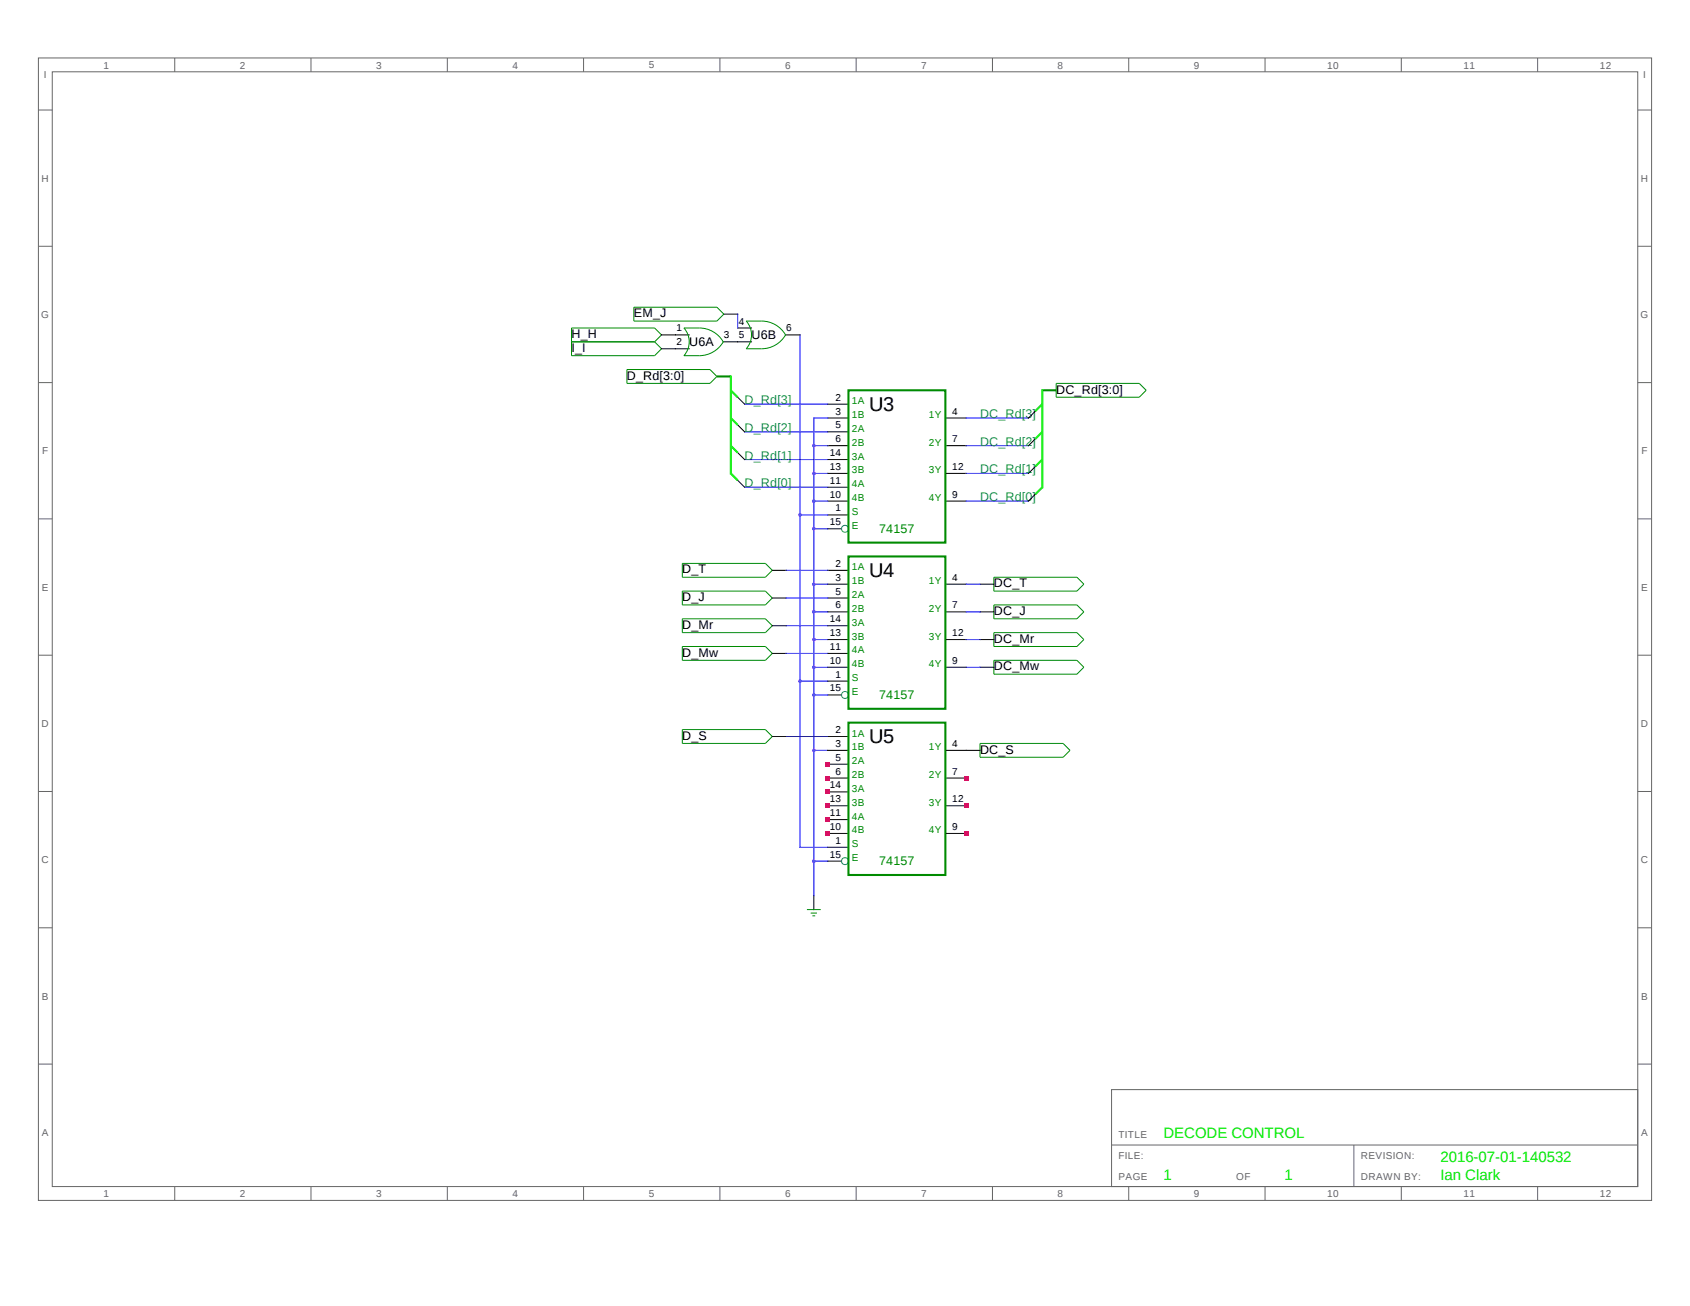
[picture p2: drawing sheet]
<svg xmlns="http://www.w3.org/2000/svg" width="279mm" height="216mm" viewBox="0 0 279 216" stroke-linecap="round" stroke-linejoin="round" font-family="sans-serif">
<g fill="none" stroke="#666" stroke-width=".17">
<path d="M6.3 9.6h266.7v188.8h-266.7zM6.3 18.2h2.3M8.6 11.9h262.2v184.3h-262.2zM28.9 9.6v2.3M51.4 9.6v2.3M74 9.6v2.3M96.5 9.6v2.3M119 9.6v2.3M141.5 9.6v2.3M164.1 9.6v2.3M186.6 9.6v2.3M209.1 9.6v2.3"/>
<path d="M231.7 9.6v2.3M254.2 9.6v2.3M270.8 18.2h2.2M6.3 40.7h2.3M270.8 40.7h2.2M6.3 63.3h2.3M270.8 63.3h2.2M6.3 85.8h2.3M270.8 85.8h2.2M6.3 108.3h2.3M270.8 108.3h2.2M6.3 130.8h2.3"/>
<path d="M270.8 130.8h2.2M6.3 153.4h2.3M270.8 153.4h2.2M6.3 175.9h2.3M270.8 175.9h2.2M28.9 196.2v2.2M51.4 196.2v2.2M74 196.2v2.2M96.5 196.2v2.2M119 196.2v2.2M141.5 196.2v2.2M164.1 196.2v2.2"/>
<path d="M183.8 180.1h87v16.1h-87zM183.8 189.3h87M186.6 196.2v2.2M209.1 196.2v2.2M223.8 189.3v6.9M231.7 196.2v2.2M254.2 196.2v2.2"/>
</g>
<g fill="none" stroke="#008b00" stroke-width=".17">
<path d="M94.5 54.2h13.7l1.2 1.2-1.2 1.1 1.2 1.2-1.2 1.1h-13.7zM94.5 56.5h13.7M104.8 50.8h13.7l1.2 1.1-1.2 1.2h-13.7zM113.1 54.2a7.4 7.4 0 0 1 5.1 .8l1 .9 .4 .6a4.6 4.6 0 0 1-4 2.3h-2.5a3.4 3.4 0 0 0 0-4.6zM123.4 53.1a7.4 7.4 0 0 1 5.1 .8l1 .9 .4 .6a4.6 4.6 0 0 1-4 2.3h-2.5a3.4 3.4 0 0 0 0-4.6zM103.6 61.1h13.8l1.1 1.1-1.1 1.2h-13.8zM174.6 63.4h13.7l1.2 1.1-1.2 1.2h-13.7zM112.8 93.1h13.7l1.2 1.2-1.2 1.1h-13.7zM112.8 97.7h13.7l1.2 1.2-1.2 1.1h-13.7zM164.3 95.4h13.7l1.2 1.2-1.2 1.1h-13.7zM112.8 102.3h13.7l1.2 1.1-1.2 1.2h-13.7zM112.8 106.9h13.7l1.2 1.1-1.2 1.2h-13.7z"/>
<path d="M164.3 100h13.7l1.2 1.2-1.2 1.1h-13.7zM164.3 104.6h13.7l1.2 1.1-1.2 1.2h-13.7zM164.3 109.2h13.7l1.2 1.1-1.2 1.2h-13.7zM112.8 120.6h13.7l1.2 1.2-1.2 1.1h-13.7zM162 122.9h13.8l1.1 1.1-1.1 1.2h-13.8zM133.4 150.4h2.3M134 150.9h1.1M134.3 151.4h.5"/>
</g>
<path d="M118.5 62.2h2.3M140.3 64.5h16v25.2h-16zM172.3 64.5h2.3M140.3 92h16v25.2h-16zM140.3 119.5h16v25.1h-16z" fill="none" stroke="#008b00" stroke-width=".34"/>
<g fill="none" stroke="#000" stroke-width=".17">
<path d="M109.4 55.4h4.5M109.4 57.7h4.5M119.6 56.5h4.6M119.7 51.9h2.3M122 54.2h2.2M129.9 55.4h2.4M122 79.4l1.1 1.1M122 74.8l1.1 1.2M122 70.2l1.1 1.2M122 65.7l1.1 1.1M136.8 66.8h3.5M136.8 69.1h3.5"/>
<path d="M136.8 71.4h3.5M136.8 73.7h3.5M136.8 76h3.5M136.8 78.3h3.5M156.3 69.1h3.4M156.3 73.7h3.4M156.3 78.3h3.4M171.2 77.1l-1.2 1.2M171.2 72.5l-1.2 1.2M171.2 68l-1.2 1.1M127.7 94.3h2.3M127.7 98.9h2.3"/>
<path d="M136.8 94.3h3.5M136.8 98.9h3.5M136.8 96.6h3.5M136.8 80.5h3.5M136.8 82.8h3.5M136.8 85.1h3.5M136.8 87.4h2.3M156.3 96.6h3.4M156.3 82.8h3.4M162 96.6h2.3M171.2 81.7l-1.2 1.1M127.7 103.4h2.3"/>
<path d="M127.7 108h2.3M136.8 103.4h3.5M136.8 108h3.5M136.8 101.2h3.5M136.8 105.7h3.5M136.8 110.3h3.5M136.8 112.6h3.5M136.8 114.9h2.3M156.3 101.2h3.4M156.3 105.7h3.4M156.3 110.3h3.4M162 101.2h2.3"/>
<path d="M162 105.7h2.3M162 110.3h2.3M127.7 121.8h2.3M136.8 121.8h3.5M136.8 124h3.5M136.8 126.3h3.5M136.8 128.6h3.5M136.8 130.9h3.5M136.8 133.2h3.5M136.8 135.5h3.5M136.8 137.8h3.5M156.3 124h5.7"/>
<path d="M156.3 128.6h3.4M156.3 133.2h3.4M156.3 137.8h3.4M134.5 148.1v2.3M136.8 140.1h3.5M136.8 142.4h2.3"/>
</g>
<g fill="none" stroke="#008b8b" stroke-width=".17">
<circle cx="139.7" cy="87.4" r=".58"/>
<circle cx="139.7" cy="114.9" r=".58"/>
<circle cx="139.7" cy="142.4" r=".58"/>
</g>
<g fill="none" stroke="#00f" stroke-width=".17">
<path d="M122 51.9v2.3M132.3 55.4v84.7h4.5M123.1 76h13.7M123.1 71.4h13.7M123.1 66.8h13.7M134.5 78.3h2.3M134.5 73.7h2.3M136.8 69.1h-2.3v79M159.7 78.3h10.3M159.7 73.7h10.3M159.7 69.1h10.3M123.1 80.5h13.7"/>
<path d="M130 98.9h6.8M130 94.3h6.8M132.3 85.1h4.5M134.5 87.4h2.3M134.5 96.6h2.3M134.5 82.8h2.3M159.7 96.6h2.3M159.7 82.8h10.3M130 108h6.8M130 103.4h6.8M132.3 112.6h4.5M134.5 114.9h2.3"/>
<path d="M134.5 110.3h2.3M134.5 105.7h2.3M134.5 101.2h2.3M159.7 110.3h2.3M159.7 105.7h2.3M159.7 101.2h2.3M130 121.8h6.8M134.5 124h2.3M134.5 142.4h2.3"/>
</g>
<path d="M120.8 62.2v16.1l1.2 1.1M120.8 73.7l1.2 1.1M120.8 69.1l1.2 1.1M120.8 64.5l1.2 1.2M172.3 64.5v16l-1.1 1.2M172.3 76l-1.1 1.1M172.3 71.4l-1.1 1.1M172.3 66.8l-1.1 1.2" fill="none" stroke="#0e0" stroke-width=".34"/>
<g fill="#a020f0">
<path d="M134.4 114.7h.3l.1 .2-.1 .2h-.3l-.1-.2z"/>
<path d="M134.4 87.2h.3l.1 .2-.1 .2h-.3l-.1-.2z"/>
<path d="M134.4 123.8h.3l.1 .2-.1 .3h-.3l-.1-.3z"/>
<path d="M134.4 110.1h.3l.1 .2-.1 .2h-.3l-.1-.2z"/>
<path d="M134.4 105.5h.3l.1 .2-.1 .2h-.3l-.1-.2z"/>
<path d="M134.4 100.9h.3l.1 .3-.1 .2h-.3l-.1-.2z"/>
<path d="M134.4 96.4h.3l.1 .2-.1 .2h-.3l-.1-.2z"/>
<path d="M134.4 82.6h.3l.1 .2-.1 .3h-.3l-.1-.3z"/>
<path d="M134.4 78h.3l.1 .3-.1 .2h-.3l-.1-.2z"/>
<path d="M134.4 73.5h.3l.1 .2-.1 .2h-.3l-.1-.2z"/>
<path d="M134.4 142.1h.3l.1 .3-.1 .2h-.3l-.1-.2z"/>
<path d="M132.1 84.9h.4v.2v.2h-.4l-.1-.2z"/>
<path d="M132.1 112.4h.4v.2v.2h-.4l-.1-.2z"/>
</g>
<g fill="#f00">
<path d="M136.5 126h.7v.7h-.7z"/>
<path d="M159.4 128.3h.7v.7h-.7z"/>
<path d="M136.5 128.3h.7v.7h-.7z"/>
<path d="M136.5 130.6h.7v.7h-.7z"/>
<path d="M159.4 132.9h.7v.6h-.7z"/>
<path d="M136.5 132.9h.7v.6h-.7z"/>
<path d="M136.5 135.1h.7v.7h-.7z"/>
<path d="M159.4 137.4h.7v.7h-.7z"/>
<path d="M136.5 137.4h.7v.7h-.7z"/>
</g>
<path d="M134.4 142.1h.3l.1 .3-.1 .2h-.3l-.1-.2z" fill="#a020f0"/>
<g font-size="3.3">
<text x="143.7" y="68">U3</text>
<text x="143.7" y="95.4">U4</text>
<text x="143.7" y="122.9">U5</text>
</g>
<g font-size="2.5" fill="#0e0">
<text x="192.4" y="188.1">DECODE CONTROL</text>
<text x="192.4" y="195">1</text>
<text x="212.4" y="195">1</text>
<text x="238.1" y="192.2">2016-07-01-140532</text>
<text x="238.1" y="195">Ian Clark</text>
</g>
<g font-size="2.1">
<text x="104.8" y="52.5">EM_J</text>
<text x="94.5" y="55.9">H_H</text>
<text x="94.5" y="58.2">I_I</text>
<text x="113.9" y="57.2">U6A</text>
<text x="124.2" y="56.1">U6B</text>
<text x="103.6" y="62.8">D_Rd[3:0]</text>
<text x="174.6" y="65.1">DC_Rd[3:0]</text>
<text x="112.8" y="94.8">D_T</text>
<text x="112.8" y="99.4">D_J</text>
<text x="164.3" y="97.1">DC_T</text>
<text x="164.3" y="101.7">DC_J</text>
<text x="112.8" y="104">D_Mr</text>
<text x="164.3" y="106.3">DC_Mr</text>
<text x="112.8" y="108.5">D_Mw</text>
<text x="164.3" y="110.8">DC_Mw</text>
<text x="112.8" y="122.3">D_S</text>
<text x="162" y="124.6">DC_S</text>
</g>
<g font-size="2.1" fill="#008b8b">
<text x="123.1" y="71.4">D_Rd[2]</text>
<text x="123.1" y="66.8">D_Rd[3]</text>
<text x="162" y="69.1">DC_Rd[3]</text>
<text x="123.1" y="76">D_Rd[1]</text>
<text x="162" y="73.7">DC_Rd[2]</text>
<text x="123.1" y="80.5">D_Rd[0]</text>
<text x="162" y="82.8">DC_Rd[0]</text>
<text x="162" y="78.3">DC_Rd[1]</text>
</g>
<g font-size="2.1" fill="#008b00">
<text x="145.3" y="88.1">74157</text>
<text x="145.3" y="115.6">74157</text>
<text x="145.3" y="143">74157</text>
</g>
<g font-size="1.7" fill="#666">
<text x="17.1" y="11.3">1</text>
<text x="39.7" y="11.3">2</text>
<text x="62.2" y="11.3">3</text>
<text x="84.7" y="11.3">4</text>
<text x="107.3" y="11.3">5</text>
<text x="129.8" y="11.3">6</text>
<text x="152.3" y="11.3">7</text>
<text x="174.9" y="11.3">8</text>
<text x="197.4" y="11.3">9</text>
<text x="219.4" y="11.3">10</text>
<text x="242" y="11.3">11</text>
<text x="264.5" y="11.3">12</text>
<text x="7.2" y="12.9">I</text>
<text x="271.7" y="12.9">I</text>
<text x="6.9" y="30.1">H</text>
<text x="271.3" y="30.1">H</text>
<text x="6.8" y="52.6">G</text>
<text x="271.2" y="52.6">G</text>
<text x="7" y="75.1">F</text>
<text x="271.4" y="75.1">F</text>
<text x="6.9" y="97.7">E</text>
<text x="271.3" y="97.7">E</text>
<text x="6.9" y="120.2">D</text>
<text x="271.3" y="120.2">D</text>
<text x="6.9" y="142.7">C</text>
<text x="271.3" y="142.7">C</text>
<text x="6.9" y="165.3">B</text>
<text x="271.3" y="165.3">B</text>
<text x="6.9" y="187.8">A</text>
<text x="184.9" y="191.6">FILE:</text>
<text x="184.9" y="188.1">TITLE</text>
<text x="225" y="191.6">REVISION:</text>
<text x="271.3" y="187.8">A</text>
<text x="17.1" y="197.9">1</text>
<text x="39.7" y="197.9">2</text>
<text x="62.2" y="197.9">3</text>
<text x="84.7" y="197.9">4</text>
<text x="107.3" y="197.9">5</text>
<text x="129.8" y="197.9">6</text>
<text x="152.3" y="197.9">7</text>
<text x="174.9" y="197.9">8</text>
<text x="184.9" y="195">PAGE</text>
<text x="197.4" y="197.9">9</text>
<text x="204.4" y="195">OF</text>
<text x="219.4" y="197.9">10</text>
<text x="225" y="195">DRAWN BY:</text>
<text x="242" y="197.9">11</text>
<text x="264.5" y="197.9">12</text>
</g>
<g font-size="1.7">
<text x="122.1" y="53.6">4</text>
<text x="111.8" y="54.8">1</text>
<text x="111.8" y="57.1">2</text>
<text x="119.7" y="55.9">3</text>
<text x="122.1" y="55.9">5</text>
<text x="130" y="54.8">6</text>
<text x="138.1" y="66.2">2</text>
<text x="138.1" y="68.5">3</text>
<text x="138.1" y="70.8">5</text>
<text x="157.4" y="68.5">4</text>
<text x="137.2" y="75.4">14</text>
<text x="137.2" y="77.7">13</text>
<text x="138.1" y="73.1">6</text>
<text x="157.4" y="73.1">7</text>
<text x="157.4" y="77.7">12</text>
<text x="137.2" y="80">11</text>
<text x="137.2" y="82.3">10</text>
<text x="157.4" y="82.3">9</text>
<text x="137.2" y="86.8">15</text>
<text x="138.1" y="84.6">1</text>
<text x="138.1" y="93.7">2</text>
<text x="138.1" y="96">3</text>
<text x="157.4" y="96">4</text>
<text x="138.1" y="98.3">5</text>
<text x="138.1" y="100.6">6</text>
<text x="157.4" y="100.6">7</text>
<text x="137.2" y="102.9">14</text>
<text x="137.2" y="105.2">13</text>
<text x="137.2" y="107.4">11</text>
<text x="157.4" y="105.2">12</text>
<text x="137.2" y="109.7">10</text>
<text x="138.1" y="112">1</text>
<text x="157.4" y="109.7">9</text>
<text x="137.2" y="114.3">15</text>
<text x="138.1" y="121.2">2</text>
<text x="138.1" y="123.5">3</text>
<text x="138.1" y="125.8">5</text>
<text x="157.4" y="123.5">4</text>
<text x="137.2" y="130.3">14</text>
<text x="138.1" y="128">6</text>
<text x="157.4" y="128">7</text>
<text x="137.2" y="132.6">13</text>
<text x="137.2" y="134.9">11</text>
<text x="137.2" y="137.2">10</text>
<text x="157.4" y="132.6">12</text>
<text x="157.4" y="137.2">9</text>
<text x="137.2" y="141.8">15</text>
<text x="138.1" y="139.5">1</text>
</g>
<g font-size="1.7" fill="#008b00">
<text x="140.8" y="66.8">1A</text>
<text x="140.8" y="69.1">1B</text>
<text x="140.8" y="71.4">2A</text>
<text x="153.6" y="69.1">1Y</text>
<text x="140.8" y="73.7">2B</text>
<text x="140.8" y="76">3A</text>
<text x="153.6" y="73.7">2Y</text>
<text x="140.8" y="78.3">3B</text>
<text x="140.8" y="80.5">4A</text>
<text x="140.8" y="82.8">4B</text>
<text x="153.6" y="78.3">3Y</text>
<text x="153.6" y="82.8">4Y</text>
<text x="140.8" y="85.1">S</text>
<text x="140.8" y="87.4">E</text>
<text x="140.8" y="94.3">1A</text>
<text x="140.8" y="96.6">1B</text>
<text x="140.8" y="98.9">2A</text>
<text x="140.8" y="101.2">2B</text>
<text x="153.6" y="96.6">1Y</text>
<text x="153.6" y="101.2">2Y</text>
<text x="140.8" y="103.4">3A</text>
<text x="140.8" y="105.7">3B</text>
<text x="153.6" y="105.7">3Y</text>
<text x="140.8" y="108">4A</text>
<text x="140.8" y="110.3">4B</text>
<text x="140.8" y="112.6">S</text>
<text x="153.6" y="110.3">4Y</text>
<text x="140.8" y="114.9">E</text>
<text x="140.8" y="121.8">1A</text>
<text x="140.8" y="124">1B</text>
<text x="153.6" y="124">1Y</text>
<text x="140.8" y="126.3">2A</text>
<text x="140.8" y="128.6">2B</text>
<text x="140.8" y="130.9">3A</text>
<text x="153.6" y="128.6">2Y</text>
<text x="140.8" y="133.2">3B</text>
<text x="140.8" y="135.5">4A</text>
<text x="140.8" y="137.8">4B</text>
<text x="153.6" y="133.2">3Y</text>
<text x="153.6" y="137.8">4Y</text>
<text x="140.8" y="140.1">S</text>
<text x="140.8" y="142.4">E</text>
</g>
</svg>
